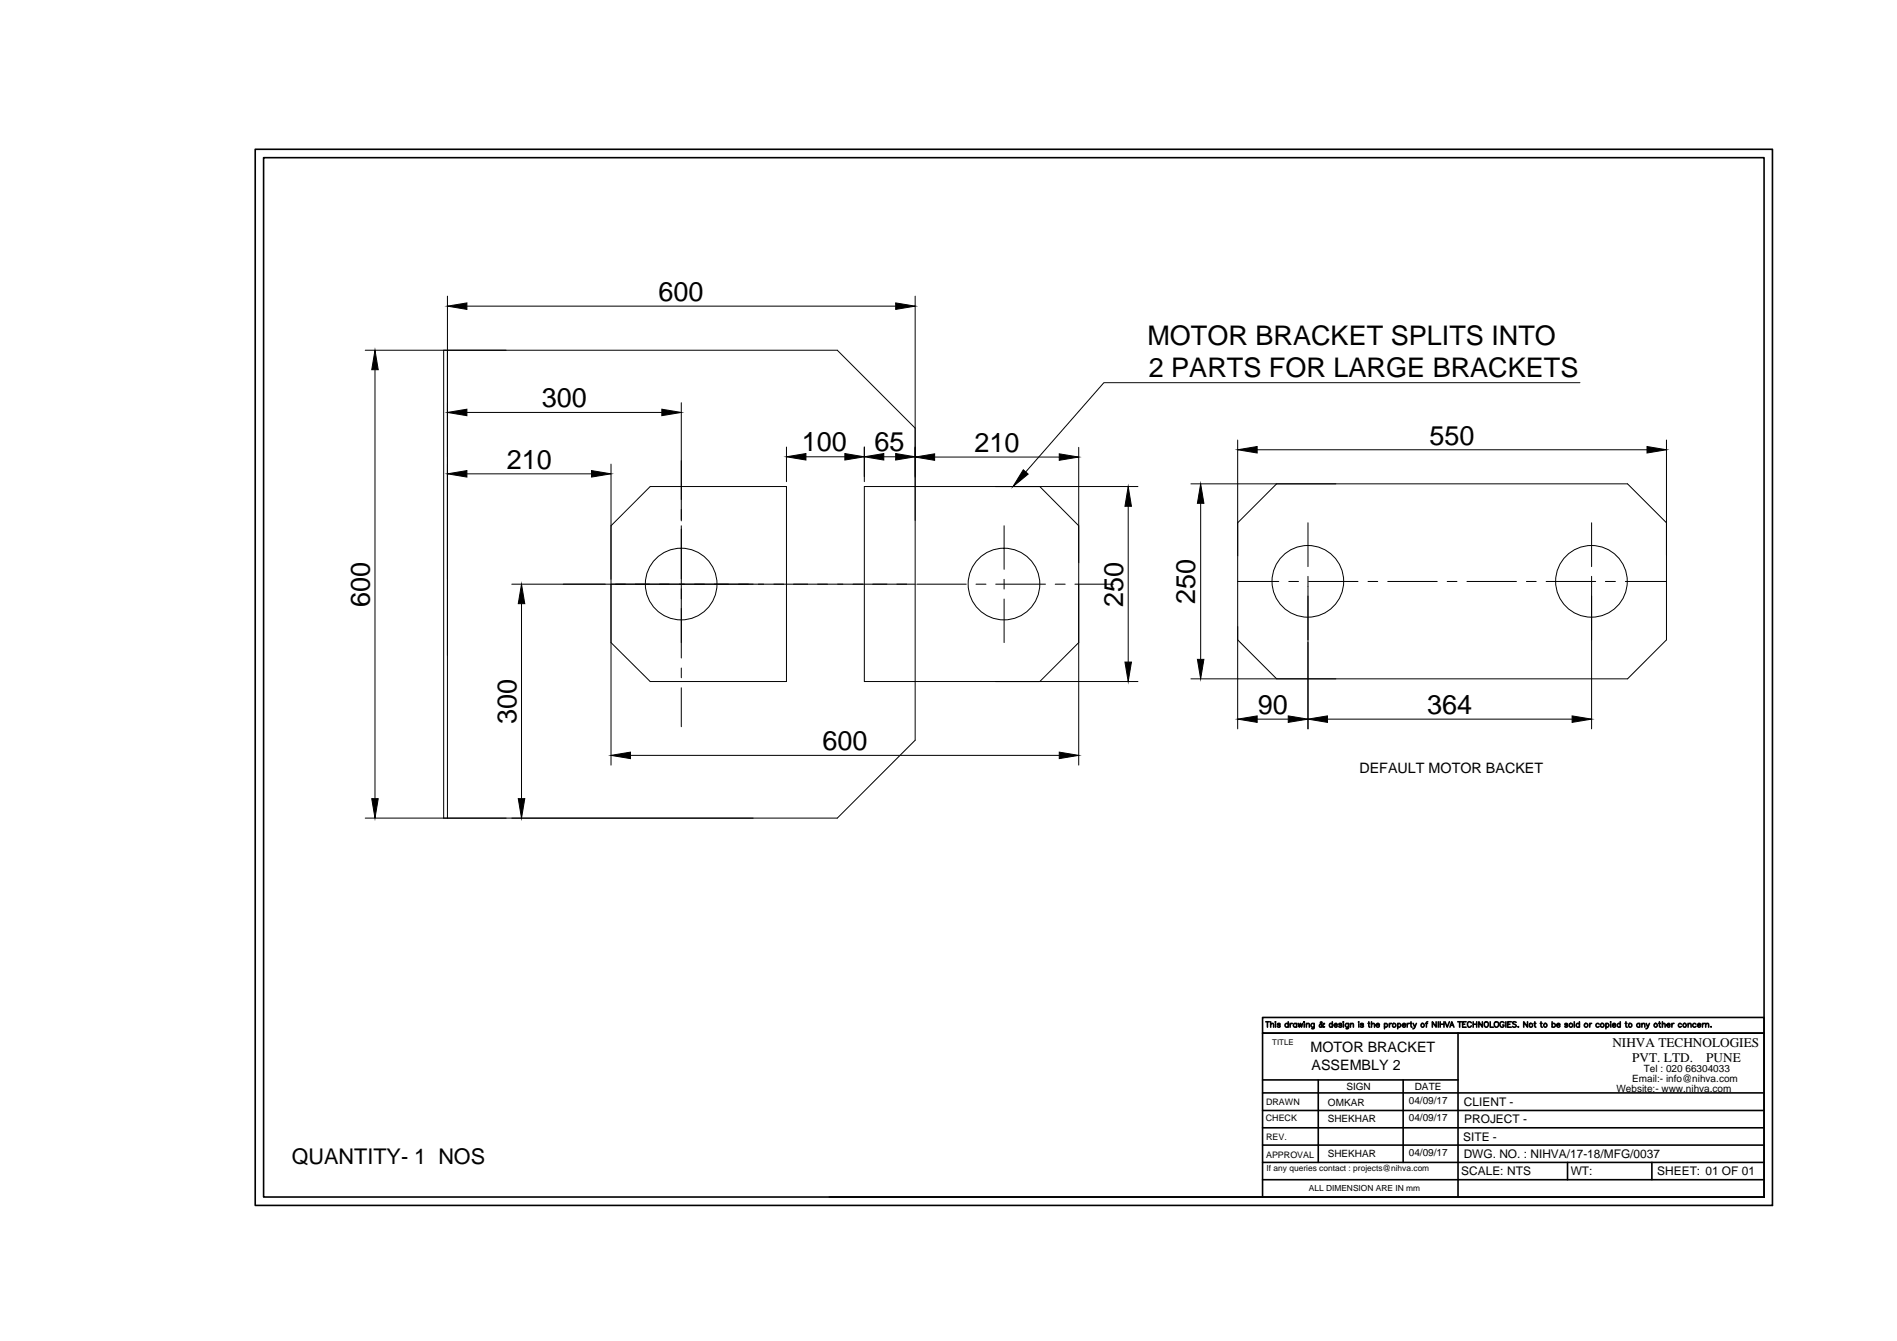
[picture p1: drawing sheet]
<svg xmlns="http://www.w3.org/2000/svg" width="297mm" height="210mm" viewBox="0 0 297 210" stroke-linecap="round" stroke-linejoin="round" font-family="sans-serif">
<!-- layer: 0 -->
<g fill="none" stroke="#000" stroke-width=".16">
<path d="M57.2 54.8h73.9l12.2 12.2M58.7 57.9v67.1M69.5 54.8v73.3M70.1 46.4v81.7M73.1 47.9h67.2M143.3 46.4v69.5l-12.2 12.2h-73.9M247.4 59.9h-74.6l-12.2 14M73.1 64.6h30.5M73.1 74.2h19.5M95.7 72.6v47.2M106.7 63v18.5M123.1 70v5.4"/>
<path d="M126.2 71.5h6.1M135.3 70v5.4M138.4 71.5h1.9M146.3 71.5h19.6M162.8 76.2l6.1 6.1M168.9 70v49.8M176.7 79.2v24.4M178.2 76.2h-42.9v30.5h42.9M186.5 75.7h68.3l6.1 6.1M188 78.8v24.4M193.8 68.9v45.2M196.9 70.4h61"/>
<path d="M199.9 75.7l-6.1 6.1M260.9 68.9v31.3l-6.1 6.1h-68.3M80.1 91.4h63.2M81.7 94.5v30.5M95.7 82.3l6.1-6.1h21.3v30.5h-21.3l-6.1-6.1M106.7 82.3v20.7M143.6 91.4h7.7M152.8 91.4h1.6M155.9 91.4h7.8M157.2 82.3v6.8M157.2 90.7v1.5M157.2 93.8v6.8"/>
<path d="M165.2 91.4h1.6M168.3 91.4h6M193.8 91h6.4M201.8 91h1.5M204.8 81.8v6.9M204.8 90.2v23.9M204.9 91h7.7M214.2 91h1.5M217.3 91h7.7M226.6 91h1.5M229.7 91h7.7M239 91h1.5"/>
<path d="M242.1 91h7.8M249.2 81.8v6.9M249.2 90.2v23.9M251.4 91h1.5M254.5 91h6.4M98.7 118.2h67.2M106.7 104.6v1.5M106.7 107.7v6M168.9 100.6l-6.1 6.1M193.8 100.2l6.1 6.1M196.9 112.6h4.8M207.9 112.6h38.3"/>
<circle cx="106.7" cy="91.4" r="5.6"/>
<circle cx="157.2" cy="91.4" r="5.6"/>
<circle cx="204.8" cy="91" r="5.6"/>
<circle cx="249.2" cy="91" r="5.6"/>
</g>
<g fill="#000" stroke="#000" stroke-width=".16">
<path d="M58.7 54.8l.5 3.1h-1zM70.1 47.9l3-.5v1zM140.3 47.4l3 .5-3 .5zM70.1 64.6l3-.5v1zM70.1 74.2l3-.5v1zM92.6 73.7l3.1 .5-3.1 .5zM103.6 64.1l3.1 .5-3.1 .5zM123.1 71.5l3.1-.5v1zM132.3 71l3 .5-3 .5zM135.3 71.5l3.1-.5v1zM140.3 71l3 .5-3 .5zM143.3 71.5l3-.5v1.1z"/>
<path d="M160.2 73.5l.8 .7-2.4 2zM165.9 71l3 .5-3 .6zM176.7 76.2l.5 3h-1.1zM188 75.7l.5 3.1h-1zM193.8 70.4l3.1-.5v1zM257.9 69.9l3 .5-3 .5zM81.7 91.4l.5 3.1h-1zM95.7 118.2l3-.5v1zM165.9 117.7l3 .5-3 .5zM176.1 103.6h1.1l-.5 3.1zM187.5 103.2h1l-.5 3.1zM193.8 112.6l3.1-.5v1z"/>
<path d="M201.7 112.1l3.1 .5-3.1 .5zM204.8 112.6l3.1-.5v1zM246.2 112.1l3 .5-3 .5zM58.2 125h1l-.5 3.1zM81.2 125h1l-.5 3.1z"/>
</g>
<g fill="none" stroke="#000" stroke-width=".25">
<path d="M40 23.4h237.5v165.3h-237.5zM41.3 24.7h234.9v162.7h-234.9zM198.2 159.9h.6M198.5 159.9v.9M199 159.9v.9M199.7 160h.1M201.7 159.9v.9M204.2 160h.1M208.6 159.9v.9M210.3 160h.1M212.7 160h.1M214.3 159.9v.7l.2 .2"/>
<path d="M214.8 159.9v.9M220.9 159.9v.7l.2 .2M223.6 159.9l-.2 .2v.7M224.9 159.9v.9l-.6-.9v.9M225.2 159.9v.9M225.5 159.9v.9M226.1 159.9v.9M226.3 159.9l.3 .9 .3-.9M228.3 159.9h.6M228.6 159.9v.9M229.6 159.9h-.6v.9h.6M230.7 159.9v.9"/>
<path d="M231.2 159.9v.9M232.1 159.9v.9l-.5-.9v.9M233.3 159.9v.9h.5M235.8 159.9v.9M236.6 159.9h-.5v.9h.5M239.2 159.9v.9l-.6-.9v.9M240.3 159.9v.7l.2 .2M241.3 159.9v.7l.2 .2M243 159.9v.9M246.5 159.9v.9M247.3 159.9v.9M252.2 160h.1"/>
<path d="M253.7 159.9v.9M254.6 159.9v.7l.2 .2M259.8 159.9v.7l.3 .2M260.3 159.9v.9M197.7 179.2h78.5M197.7 176.5h78.5M197.7 173.8h78.5M197.7 171.1h78.5M197.7 169h30.6M199 160.4l.2-.2h.2v.6M199.7 160.2v.6M200.4 160.3l-.1-.1h-.2v.2l.3 .1v.2l-.1 .1-.3-.1"/>
<path d="M201.7 160.3a.28 .28 0 0 0-.4 0 .28 .28 0 0 0 0 .4 .28 .28 0 0 0 .4 0M202 160.2v.6M202.4 160.2h-.3l-.1 .2M203 160.3a.28 .28 0 0 0-.4 0 .28 .28 0 0 0 0 .4 .28 .28 0 0 0 .4 0M203 160.2v.6M203.3 160.2l.2 .6 .1-.6 .2 .6 .2-.6M204.2 160.2v.6M204.6 160.4l.2-.2h.2v.6M204.6 160.2v.6M205.8 160.2l-.1 .8h-.3M205.8 160.3a.28 .28 0 0 0-.4 0 .28 .28 0 0 0 0 .4 .28 .28 0 0 0 .4 0M206.4 169v12.9"/>
<path d="M207.4 160.3l-.1-.1a.51 .51 0 0 1-.7 .5v-.3l.4-.3-.1-.2-.1 .1v.2l.4 .5h.2M208.6 160.3a.27 .27 0 0 0-.4 0 .27 .27 0 0 0 0 .4 .27 .27 0 0 0 .4 0M208.9 160.4h.5a.24 .24 0 0 0-.3-.2 .24 .24 0 0 0-.2 .2l.2 .4 .3-.1M210.1 160.3l-.2-.1-.3 .1 .5 .2v.2l-.3 .1-.2-.1M210.4 160.2v.6M211.2 160.2l-.1 .8h-.3M211.2 160.3a.28 .28 0 0 0-.5 0 .28 .28 0 0 0 0 .4 .28 .28 0 0 0 .5 0M211.5 160.4l.2-.2h.2v.6M211.5 160.2v.6M212.8 160.2v.6M213.5 160.3l-.2-.1h-.2v.2l.3 .1 .1 .2-.2 .1-.3-.1M214.2 160.2h.3"/>
<path d="M214.8 160.4l.2-.2h.2v.6M215.5 160.4h.5a.28 .28 0 0 0-.3-.2 .28 .28 0 0 0-.3 .3 .28 .28 0 0 0 .3 .3l.3-.1M216.8 160.3a.27 .27 0 0 1 .4 0 .27 .27 0 0 1 0 .4 .27 .27 0 0 1-.4 0M216.8 160.2v.8M217.6 160.2v.6M217.9 160.2h-.2l-.1 .2M218.9 160.3a.27 .27 0 0 1 .3 0 .27 .27 0 0 1 0 .4 .27 .27 0 0 1-.3 0M218.9 160.2v.8M219.6 160.4h.4a.24 .24 0 0 0-.2-.2 .24 .24 0 0 0-.2 .2l.2 .4 .2-.1M219.7 169v12.9M220.3 160.2v.6M220.7 160.2h-.2l-.2 .2"/>
<path d="M220.8 160.2h.3M221.3 160.2l.2 .6 .3-.6M221.5 160.8l-.3 .2M223.2 160.2h.3M225.5 160.3h.6M227 160.8l.3-.9 .4 .9M227.2 160.5h.3M228.3 161.7v25.7M229 160.3h.4M230.4 160.1a.31 .31 0 0 0-.4-.2 .31 .31 0 0 0-.2 .3v.2a.3 .3 0 0 0 .2 .4 .3 .3 0 0 0 .4-.2M230.7 160.3h.5M232.5 160l.2-.1a.41 .41 0 0 1 .4 .5 .41 .41 0 0 1-.5 .3l-.2-.3z"/>
<path d="M234.1 160a.39 .39 0 0 1 .5 0 .39 .39 0 0 1 0 .6 .33 .33 0 0 1-.4 .2 .33 .33 0 0 1-.2-.4zM235.5 160.1a.34 .34 0 0 0-.4-.2 .34 .34 0 0 0-.2 .3v.2a.32 .32 0 0 0 .3 .4 .32 .32 0 0 0 .3-.4h-.2M236.1 160.3h.3M237.4 160l-.2-.1-.3 .1v.2l.5 .3v.2l-.2 .1-.3-.1M237.7 160.7h.1zM240.2 160.2h.3M241.2 160.2h.3M243 160.3a.28 .28 0 0 1 .5 0 .28 .28 0 0 1 0 .4 .28 .28 0 0 1-.5 0M243.8 160.4h.5a.28 .28 0 0 0-.3-.2 .28 .28 0 0 0-.3 .3 .28 .28 0 0 0 .3 .3l.3-.1M245.4 160.3l-.1-.1h-.2v.2l.3 .1v.2l-.1 .1-.3-.1M247.3 160.3a.28 .28 0 0 0-.4 0 .28 .28 0 0 0 0 .4 .28 .28 0 0 0 .4 0M248.9 160.2v.6"/>
<path d="M249.2 160.2h-.2l-.1 .2M250.4 160.3a.28 .28 0 0 0-.4 0 .28 .28 0 0 0 0 .4 .28 .28 0 0 0 .4 0M251.5 160.3a.27 .27 0 0 1 .3 0 .27 .27 0 0 1 0 .4 .27 .27 0 0 1-.3 0M251.5 160.2v.8M252.2 160.2v.6M252.5 160.4h.5a.25 .25 0 0 0-.3-.2 .25 .25 0 0 0-.2 .3l.2 .3 .3-.1M253.7 160.3a.27 .27 0 0 0-.4 0 .27 .27 0 0 0 0 .4 .27 .27 0 0 0 .4 0M254.5 160.2h.3M256.8 160.3a.27 .27 0 0 0-.4 0 .27 .27 0 0 0 0 .4 .27 .27 0 0 0 .4 0M256.8 160.2v.6M257.1 160.4l.2-.2h.2l.1 .6M257.1 160.2v.6"/>
<path d="M257.8 160.2l.2 .6 .3-.6M258 160.8l-.3 .2M259.7 160.2h.3M260.3 160.4l.2-.2h.2v.6M261 160.4h.5a.23 .23 0 0 0-.2-.2 .23 .23 0 0 0-.3 .2l.2 .4 .3-.1M261.8 160.2v.6M262.1 160.2h-.2l-.1 .2M263.3 160.3a.27 .27 0 0 0-.4 0 .27 .27 0 0 0 0 .4 .27 .27 0 0 0 .4 0M264.3 160.4l.2-.2h.3v.6M264.3 160.2v.6M265.6 160.3a.28 .28 0 0 0-.5 0 .28 .28 0 0 0 0 .4 .28 .28 0 0 0 .5 0M265.8 160.4h.5a.23 .23 0 0 0-.3-.2 .23 .23 0 0 0-.2 .2l.2 .4 .3-.1"/>
<path d="M266.6 160.2v.6M266.9 160.2h-.2l-.1 .2M267.1 160.4l.2-.2h.2v.6M267.1 160.2v.6M267.9 160.7h.1M129.9 187.4h146.3M197.7 187.4v-25.7h78.5h-78.5v-2.4h78.5v28.1M197.7 181.9h78.5M197.7 184.7h78.5M245.4 181.9v2.8M258.7 181.9v2.8"/>
<circle cx="218.3" cy="160.5" r=".29"/>
<circle cx="222.8" cy="160.5" r=".29"/>
<circle cx="239.7" cy="160.5" r=".29"/>
<circle cx="242" cy="160.5" r=".28"/>
<circle cx="246" cy="160.5" r=".29"/>
<circle cx="248.3" cy="160.5" r=".29"/>
<circle cx="250.9" cy="160.5" r=".29"/>
<circle cx="255.3" cy="160.5" r=".29"/>
<circle cx="259.2" cy="160.5" r=".28"/>
<circle cx="263.8" cy="160.5" r=".28"/>
</g>
<g font-size="4.2">
<text x="103.1" y="47.1">600</text>
<text x="179.7" y="53.9">MOTOR BRACKET SPLITS INTO</text>
<text x="179.9" y="59.1">2 PARTS FOR LARGE BRACKETS</text>
<text x="84.8" y="63.8">300</text>
<text x="125.6" y="70.7">100</text>
<text x="136.9" y="70.7">65</text>
<text x="152.6" y="70.7">210</text>
<text x="223.8" y="69.6">550</text>
<text x="79.4" y="73.4">210</text>
<text x="57.9" y="95" transform="rotate(-90 57.9 95)">600</text>
<text x="175.9" y="95" transform="rotate(-90 175.9 95)">250</text>
<text x="187.2" y="94.5" transform="rotate(-90 187.2 94.5)">250</text>
<text x="80.9" y="113.3" transform="rotate(-90 80.9 113.3)">300</text>
<text x="196.9" y="111.8">90</text>
<text x="223.5" y="111.7">364</text>
<text x="128.8" y="117.4">600</text>
</g>
<text font-size="3.4" x="45.7" y="182.2">QUANTITY- 1 NOS</text>
<g font-size="2.2">
<text x="212.9" y="121">DEFAULT MOTOR BACKET</text>
<text x="205.2" y="164.7">MOTOR BRACKET</text>
<text x="205.4" y="167.5">ASSEMBLY 2</text>
</g>
<g font-size="2.1">
<text x="252.5" y="163.9">NIHVA TECHNOLOGIES</text>
<text x="255.6" y="166.3">PVT. LTD.</text>
<text x="267.2" y="166.3">PUNE</text>
</g>
<g font-size="1.9">
<text x="229.2" y="173.1">CLIENT -</text>
<text x="229.1" y="178.5">SITE -</text>
<text x="229.3" y="175.8">PROJECT -</text>
<text x="228.8" y="184">SCALE: NTS</text>
<text x="229.2" y="181.2">DWG. NO. : NIHVA/17-18/MFG/0037</text>
<text x="246" y="183.9">WT:</text>
<text x="259.5" y="184">SHEET: 01 OF 01</text>
</g>
<g font-size="1.6">
<text x="257.4" y="167.9">Tel : 020 66304033</text>
<text x="207.9" y="173.1">OMKAR</text>
<text x="210.8" y="170.7">SIGN</text>
<text x="220.6" y="172.8">04/09/17</text>
<text x="221.5" y="170.7">DATE</text>
<text x="253.1" y="170.9">Website:- www.nihva.com</text>
<text x="255.6" y="169.4">Email:- info@nihva.com</text>
<text x="207.9" y="175.6">SHEKHAR</text>
<text x="220.6" y="175.5">04/09/17</text>
<text x="207.9" y="181.1">SHEKHAR</text>
<text x="220.6" y="180.9">04/09/17</text>
</g>
<g font-size="1.4">
<text x="198.2" y="173">DRAWN</text>
<text x="198.2" y="175.4">CHECK</text>
<text x="198.2" y="178.5">REV.</text>
<text x="198.2" y="181.2">APPROVAL</text>
</g>
<g font-size="1.3">
<text x="198.3" y="183.3">If any queries contact : projects@nihva.com</text>
<text x="204.9" y="186.4">ALL DIMENSION ARE IN mm</text>
</g>
<text font-size="1.2" x="199.2" y="163.6">TITLE</text>
</svg>
